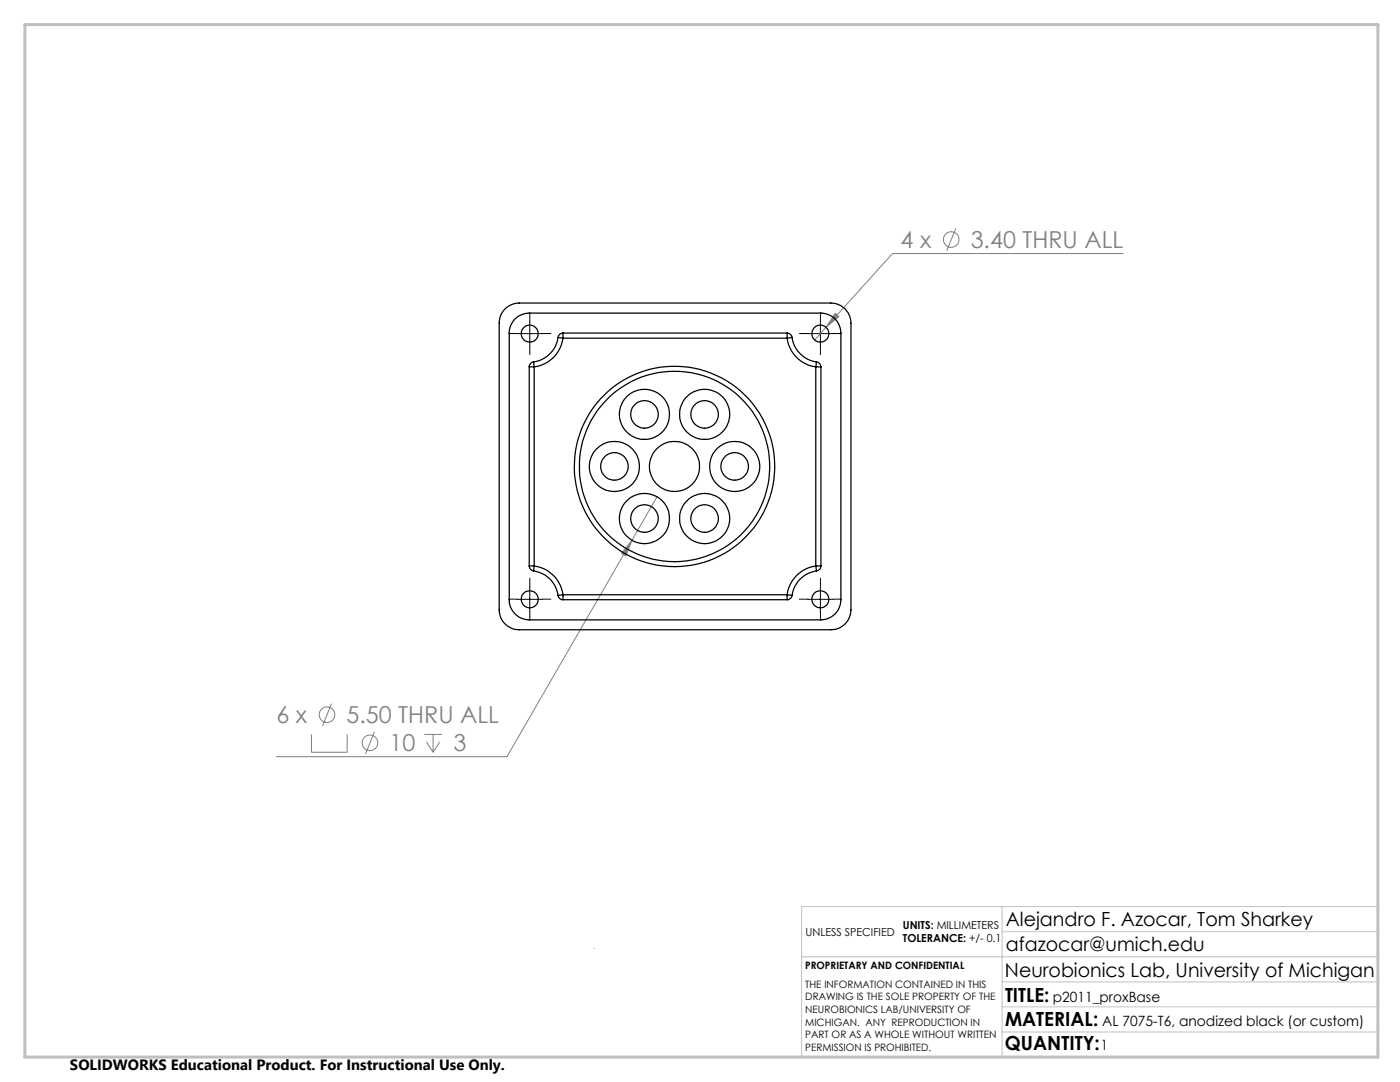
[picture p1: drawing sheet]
<svg xmlns="http://www.w3.org/2000/svg" width="279mm" height="216mm" viewBox="0 0 279 216" stroke-linecap="round" stroke-linejoin="round" font-family="sans-serif">
<g fill="none" stroke="#808080" stroke-width=".2">
<path d="M190.7 45.6l-1.8 4.4M224.2 50.6h-46.1l-13.2 14.7M164.9 65.3l-2.3 2.5M166.7 62.5l.7 .7-2.5 2.1zM131.1 99.1l-5 8.7M126.1 107.8l-1.2 3.1-.9-.5zM126.1 107.8l-24.9 43.2h-46.1M62.2 146.5v3.6h7.1v-3.6M66.1 140.4l-1.7 4.5M74.7 146l-1.7 4.5M84.7 146.5h3.5M85.1 148l1.3 2.1"/>
<path d="M86.4 146.5v3.6M87.8 148l-1.4 2.1"/>
<circle cx="189.8" cy="47.8" r="1.55"/>
<circle cx="65.3" cy="142.6" r="1.55"/>
<circle cx="73.8" cy="148.2" r="1.55"/>
</g>
<g fill="none" stroke="#000" stroke-width=".2" stroke-dasharray="15.2 1.3 1.3 1.3">
<path d="M103.2 66.6h-1.7M105.7 64.1v-1.7M105.7 69.1v1.7M108.2 66.6h1.7M161.2 66.6h-1.7M163.7 64.1v-1.7M163.7 69.1v1.7M166.2 66.6h1.7M103.2 119.6h-1.7M105.7 117.1v-1.7M108.2 119.6h1.7M161.2 119.6h-1.7"/>
<path d="M163.7 117.1v-1.7M166.2 119.6h1.7M105.7 122.1v1.7M163.7 122.1v1.7"/>
</g>
<path d="M103.2 66.6h5M105.7 64.1v5M161.2 66.6h5M163.7 64.1v5M103.2 119.6h5M105.7 117.1v5M161.2 119.6h5M163.7 117.1v5" fill="none" stroke="#000" stroke-width=".2"/>
<path d="M118.6 189.2v.1M160 190.9h115M200 185.9h75M200 180.9v30M200 195.9h75M275 180.9h-115v30M200 205.9h75M200 200.9h75" fill="none" stroke="#c0c0c0" stroke-width=".2"/>
<path d="M5 4.9h270v206h-270z" fill="none" stroke="#c0c0c0" stroke-width=".6"/>
<path d="M166.7 62.5l-1.8 2.8 2.5-2.1zM126.1 107.8l-2.1 2.6 .9 .5z" fill="#808080"/>
<g fill="none" stroke="#000" stroke-width=".25">
<path d="M100.8 61.6l1.3-.8 1.5-.3h62.2a4 4 0 0 1 4 4v57.2a4 4 0 0 1-4 4h-62.2a4 4 0 0 1-4-4l.1-57.7a3.7 3.7 0 0 1 1.1-2.4zM102.8 63.6a4.2 4.2 0 0 1 2.8-1.1h58.2a4 4 0 0 1 4 4v53.2a4 4 0 0 1-4 4h-58.2a4 4 0 0 1-4-4v-53.2a3.8 3.8 0 0 1 1.2-2.9zM105.6 73.2h1M105.6 73.2v39.7M106.5 72.2a1.05 1.05 0 0 0-.9 1M106.5 72.2l.1 1M106.6 73.2v39.7M111.4 67.3a5.7 5.7 0 0 1-4.9 4.9M111.4 67.3l1 .2M112.4 66.5a.97 .97 0 0 0-1 .8M112.4 67.5a6.6 6.6 0 0 1-5.8 5.7M112.4 66.5v1"/>
<path d="M112.4 66.5h44.7M112.4 67.5h44.7M157.1 66.5a1.04 1.04 0 0 1 1 .8M157.1 66.5v1M157.1 67.5a6.6 6.6 0 0 0 5.7 5.7M158.1 67.3a5.7 5.7 0 0 0 4.8 4.9M158.1 67.3l-1 .2M162.8 73.2h1M162.8 73.2v39.7M162.9 72.2a1.04 1.04 0 0 1 .9 1M162.9 72.2l-.1 1M163.8 73.2v39.7"/>
<path d="M105.6 112.9a.97 .97 0 0 0 .9 1M105.6 112.9h1M106.5 113.9a5.7 5.7 0 0 1 4.9 4.9M106.6 112.9l-.1 1M106.6 112.9a6.8 6.8 0 0 1 5.8 5.8M111.4 118.8a.97 .97 0 0 0 1 .9M112.4 118.7l-1 .1M112.4 118.7v1M112.4 119.7h44.7M112.4 118.7h44.7M157.1 118.7v1M157.1 118.7l1 .1"/>
<path d="M158.1 118.8a1.05 1.05 0 0 1-1 .9M162.8 112.9h1M162.8 112.9l.1 1M162.8 112.9a6.7 6.7 0 0 0-5.7 5.8M162.9 113.9a5.7 5.7 0 0 0-4.8 4.9M163.8 112.9a.97 .97 0 0 1-.9 1"/>
<circle cx="105.7" cy="66.6" r="1.69"/>
<circle cx="163.7" cy="66.6" r="1.69"/>
<circle cx="122.6" cy="93.1" r="2.74"/>
<circle cx="122.6" cy="93.1" r="5"/>
<circle cx="128.6" cy="82.7" r="2.75"/>
<circle cx="128.6" cy="82.7" r="5"/>
<circle cx="134.6" cy="93.1" r="5"/>
<circle cx="134.6" cy="93.1" r="20"/>
<circle cx="134.6" cy="93.1" r="19"/>
<circle cx="140.6" cy="82.7" r="2.75"/>
<circle cx="140.6" cy="82.7" r="5"/>
<circle cx="146.6" cy="93.1" r="5"/>
<circle cx="146.6" cy="93.1" r="2.75"/>
<circle cx="105.7" cy="119.6" r="1.7"/>
<circle cx="128.6" cy="103.5" r="2.74"/>
<circle cx="128.6" cy="103.5" r="5"/>
<circle cx="140.6" cy="103.5" r="2.74"/>
<circle cx="140.6" cy="103.5" r="5"/>
<circle cx="163.7" cy="119.6" r="1.7"/>
</g>
<g font-size="4.7" fill="#808080">
<text x="179.7" y="49.5">4 x</text>
<text x="193.7" y="49.5">3.40 THRU ALL</text>
<text x="55.2" y="144.3">6 x</text>
<text x="69.1" y="144.3">5.50 THRU ALL</text>
<text x="77.7" y="149.9">10</text>
<text x="90.5" y="149.9">3</text>
</g>
<g font-size="3.9">
<text x="200.7" y="184.8">Alejandro F. Azocar, Tom Sharkey</text>
<text x="200.7" y="189.8">afazocar@umich.edu</text>
<text x="200.6" y="194.9">Neurobionics Lab, University of Michigan</text>
<text x="200.6" y="199.8">TITLE:</text>
<text x="200.6" y="209.5">QUANTITY:</text>
<text x="200.6" y="204.6">MATERIAL:</text>
</g>
<text font-size="3" x="14" y="213.5">SOLIDWORKS Educational Product. For Instructional Use Only.</text>
<g font-size="2.8">
<text x="210.1" y="199.8">p2011_proxBase</text>
<text x="219.7" y="209.5">1</text>
<text x="220" y="204.6">AL 7075-T6, anodized black (or custom)</text>
</g>
<g font-size="2.2">
<text x="180.2" y="185.3">UNITS: MILLIMETERS</text>
<text x="160.8" y="186.8">UNLESS SPECIFIED</text>
<text x="180.2" y="188">TOLERANCE: +/- 0.1</text>
</g>
<g font-size="2">
<text x="160.7" y="193.4">PROPRIETARY AND CONFIDENTIAL</text>
<text x="160.7" y="197.1">THE INFORMATION CONTAINED IN THIS</text>
<text x="160.7" y="199.6">DRAWING IS THE SOLE PROPERTY OF THE</text>
<text x="160.7" y="202.1">NEUROBIONICS LAB/UNIVERSITY OF</text>
<text x="160.7" y="204.6">MICHIGAN. ANY REPRODUCTION IN</text>
<text x="160.7" y="207.2">PART OR AS A WHOLE WITHOUT WRITTEN</text>
<text x="160.7" y="209.7">PERMISSION IS PROHIBITED.</text>
</g>
</svg>
